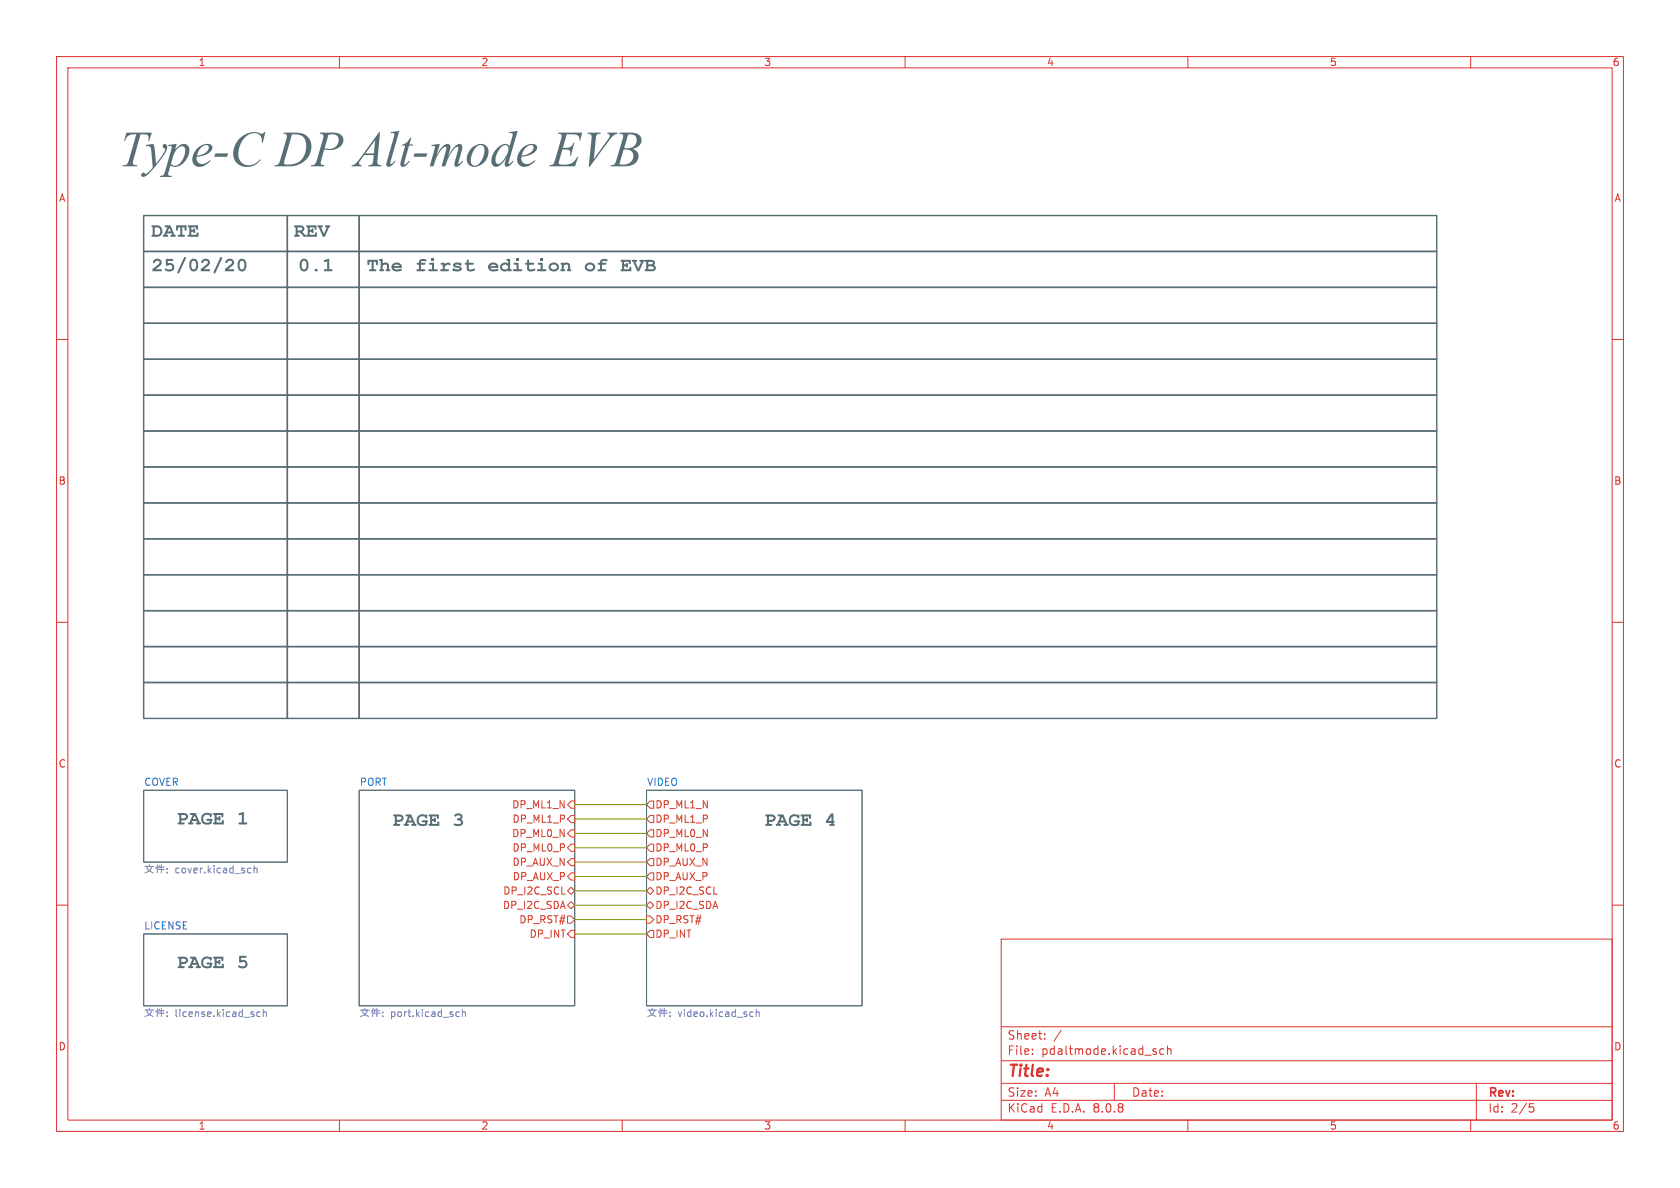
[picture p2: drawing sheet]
<svg xmlns="http://www.w3.org/2000/svg" width="297mm" height="210mm" viewBox="0 0 297 210" stroke-linecap="round" stroke-linejoin="round" font-family="sans-serif">
<g fill="none" stroke="#dc322f" stroke-width=".18">
<path d="M10 10h277v190h-277zM12 12h273v186h-273zM60 10v2M110 10v2M160 10v2M210 10v2M260 10v2M10 60h2M285 60h2M10 110h2M285 110h2M10 160h2"/>
<path d="M177 166h108v32h-108zM285 160h2M60 198v2M110 198v2M160 198v2M177 194.5h108M177 191.5h108M177 187.5h108M177 181.5h108M182.5 186.3v.1M182.5 185.5v.1M184.7 183.6v.1"/>
<path d="M184.7 182.8v.1M187.6 182.1l-1.3 2M197 191.5v3M204.2 185.9l.3 .2-.3 .3M204.2 185.4l.2 .1M205.7 185.5l-.4-.1-.3 .3v.4l.2 .2h.5M206.4 185.5l.2-.1 .4 .1v.9M206.4 184.9v1.5M210 198v2M260 198v2M261 191.5v6.5M270.4 195.1h.7"/>
<path d="M270.5 195.7h.4l.3 .3-.2 .5-.5 .1"/>
</g>
<path d="M25.4 139.7h25.4v12.7h-25.4zM63.5 139.7h38.1v38.1h-38.1zM114.3 139.7h38.1v38.1h-38.1zM25.4 165.1h25.4v12.7h-25.4z" fill="none" stroke="#586e75" stroke-width=".18"/>
<g fill="none" stroke="#6c71c4" stroke-width=".18">
<path d="M25.6 153.2h1.6M25.9 153.2l.2 .4 1 .7M26.4 152.9v.3M26.9 153.2l-.6 .8-.7 .3M27.8 153.2v1.1M27.9 152.9l-.4 .6M28 153.7h1.1M28.2 153.3h.8M28.2 153l-.2 .5M28.5 152.9v1.4M29.6 154.2v.1M29.6 153.5v.1"/>
<path d="M44 153.5h.4M44.4 154.2l-.4 .1M44.9 153.6l.2-.1h.3l.1 .8M44.9 153v1.3M25.6 178.6h1.6M25.9 178.6l.2 .4 1 .7M26.4 178.3v.3M26.9 178.6l-.6 .8-.7 .3M27.8 178.6v1.1M27.9 178.3l-.4 .6M28 179.1h1.1M28.2 178.7h.8"/>
<path d="M28.2 178.4l-.2 .5M28.5 178.3v1.4M29.6 178.9v.1M29.6 179.6v.1M46 178.9h-.4l-.2 .2 .1 .5h.5M46.5 179l.2-.1h.3l.1 .8M46.5 178.4v1.3M63.7 178.6h1.6M64 178.6l.2 .4 1 .7M64.5 178.3v.3M65 178.6l-.6 .8-.7 .3M65.9 178.6v1.1"/>
<path d="M66 178.3l-.4 .6M66.1 179.1h1.1M66.3 178.7h.8M66.3 178.4l-.2 .5M66.6 178.3v1.4M67.7 179.6v.1M67.7 178.9v.1M80.8 178.9h.4M81.2 179.6l-.4 .1M81.7 179l.2-.1h.3l.1 .8M81.7 178.4v1.3M114.5 178.6h1.6"/>
<path d="M114.8 178.6l.2 .4 1 .7M115.3 178.3v.3M115.8 178.6l-.6 .8-.7 .3M116.7 178.6v1.1M116.8 178.3l-.4 .6M116.9 179.1h1.1M117.1 178.7h.8M117.1 178.4l-.2 .5M117.4 178.3v1.4M118.5 179.6v.1M118.5 178.9v.1M132.8 178.9h.3"/>
<path d="M133.1 179.6l-.3 .1M133.7 179l.2-.1h.3v.8M133.7 178.4v1.3"/>
</g>
<g fill="none" stroke="#cb4b16" stroke-width=".18">
<path d="M100.3 144.8l.7-.7h.6v1.3h-.6zM100.3 147.3l.7-.6h.6v1.3h-.6zM100.3 152.4l.7-.6h.6v1.2h-.6zM100.3 157.5l.7-.7 .6 .7-.6 .6zM101 141.6h.6v1.3h-.6l-.7-.7zM101 149.2h.6v1.3h-.6l-.7-.6zM101 154.3h.6v1.3h-.6l-.7-.7zM114.3 157.5l.6-.7 .7 .7-.7 .6zM114.9 146.7h.7v1.3h-.7l-.6-.7zM114.9 149.2h.7v1.3h-.7l-.6-.6zM114.9 144.1h.7v1.3h-.7l-.6-.6zM114.9 151.8h.7v1.2h-.7l-.6-.6z"/>
<path d="M114.9 154.3h.7v1.3h-.7l-.6-.7zM114.9 141.6h.7v1.3h-.7l-.6-.7zM100.3 161.9h.7l.6 .7-.6 .6h-.7zM100.3 160l.7-.6 .6 .6-.6 .7zM101 164.5h.6v1.2h-.6l-.7-.6zM114.3 161.9h.6l.7 .7-.7 .6h-.6zM114.3 160l.6-.6 .7 .6-.7 .7zM114.9 164.5h.7v1.2h-.7l-.6-.6z"/>
</g>
<g fill="#586e75">
<path d="M80.2 46.6l.4-.2 .6 .1a.25 .25 0 0 1 .3 0 .25 .25 0 0 1-.1 .4 .25 .25 0 0 1-.3-.1l-.7 .1 .5 .1a.5 .5 0 0 1 .6 .2 .5 .5 0 0 1-.1 .7h-1a.28 .28 0 0 1-.4-.1 .28 .28 0 0 1 .3-.4l.4 .2h.5a.51 .51 0 0 0-.7-.3 .41 .41 0 0 1-.3-.2 .41 .41 0 0 1 0-.5z"/>
<path d="M82.6 45.9h.2l.1 .5 .8 .1 .1 .1-.2 .2h-.7v.6a.67 .67 0 0 0 .9 .1h.1a.34 .34 0 0 1 0 .4 .34 .34 0 0 1-.4 .1h-.1a.66 .66 0 0 1-.9-.5v-.7h-.2l-.2-.2 .1-.1 .3-.1z"/>
<path d="M97.2 46.7a.86 .86 0 0 1 1.3-.1 .86 .86 0 0 1-.1 1.3 .94 .94 0 0 1-1.4-.7h.3a.54 .54 0 0 0 .7 .4 .54 .54 0 0 0 .4-.6 .6 .6 0 0 0-.6-.2 .6 .6 0 0 0-.5 .4h-.3z"/>
<path d="M99.1 46.5l.6-.1v.2l.4-.2a.57 .57 0 0 1 .7 .6v.6l.2 .2-.2 .2-.5-.1-.1-.1 .2-.2v-.6a.43 .43 0 0 0-.4-.2 .43 .43 0 0 0-.3 .2v.6l.2 .1v.2h-.8v-.2l.2-.1v-.8h-.2z"/>
<path d="M42.3 45.9a.78 .78 0 0 1 .9-.1 .78 .78 0 0 1 .4 .9v.3a.79 .79 0 0 1-.8 1 .79 .79 0 0 1-.8-1v-.3h.4v.3a.45 .45 0 0 0 .4 .6 .45 .45 0 0 0 .4-.6v-.3a.45 .45 0 0 0-.4-.6 .45 .45 0 0 0-.4 .6h-.4z"/>
<path d="M57.3 46l.9-.3v1.9h.5v.3h-1.4v-.3h.5v-1.4l-.4 .1z"/>
</g>
<g fill="none" stroke="#586e75" stroke-width=".25">
<path d="M25.4 38.1h25.4v6.4h-25.4zM50.8 38.1h12.7v6.4h-12.7zM63.5 38.1h190.5v6.4h-190.5zM25.4 50.8h25.4v6.4h-25.4zM25.4 44.5h25.4v6.3h-25.4zM25.4 57.2h25.4v6.3h-25.4zM50.8 44.5h12.7v6.3h-12.7zM50.8 50.8h12.7v6.4h-12.7zM50.8 57.2h12.7v6.3h-12.7zM63.5 50.8h190.5v6.4h-190.5zM63.5 57.2h190.5v6.3h-190.5zM63.5 44.5h190.5v6.3h-190.5z"/>
<path d="M25.4 69.9h25.4v6.3h-25.4zM25.4 76.2h25.4v6.4h-25.4zM25.4 63.5h25.4v6.4h-25.4zM50.8 76.2h12.7v6.4h-12.7zM50.8 69.9h12.7v6.3h-12.7zM50.8 63.5h12.7v6.4h-12.7zM63.5 76.2h190.5v6.4h-190.5zM63.5 69.9h190.5v6.3h-190.5zM63.5 63.5h190.5v6.4h-190.5zM25.4 88.9h25.4v6.4h-25.4zM25.4 82.6h25.4v6.3h-25.4zM25.4 95.3h25.4v6.3h-25.4z"/>
<path d="M50.8 88.9h12.7v6.4h-12.7zM50.8 95.3h12.7v6.3h-12.7zM50.8 82.6h12.7v6.3h-12.7zM63.5 82.6h190.5v6.3h-190.5zM63.5 88.9h190.5v6.4h-190.5zM63.5 95.3h190.5v6.3h-190.5zM25.4 114.3h25.4v6.4h-25.4zM25.4 108h25.4v6.3h-25.4zM25.4 101.6h25.4v6.4h-25.4zM50.8 114.3h12.7v6.4h-12.7zM50.8 108h12.7v6.3h-12.7zM50.8 101.6h12.7v6.4h-12.7z"/>
<path d="M63.5 114.3h190.5v6.4h-190.5zM63.5 108h190.5v6.3h-190.5zM63.5 101.6h190.5v6.4h-190.5zM25.4 120.7h25.4v6.3h-25.4zM50.8 120.7h12.7v6.3h-12.7zM63.5 120.7h190.5v6.3h-190.5z"/>
</g>
<path d="M101.6 157.5h12.7M101.6 147.3h12.7M101.6 149.9h12.7M101.6 144.8h12.7M101.6 152.4h12.7M101.6 142.2h12.7M101.6 154.9h12.7M101.6 160h12.7M101.6 165.1h12.7M101.6 162.6h12.7" fill="none" stroke="#859900" stroke-width=".18"/>
<text font-size="8.8" fill="#586e75" x="21" y="31.7">Type-CDPAlt-modeEVB</text>
<g font-size="3.5" fill="#586e75">
<text x="26.7" y="42.8">DATE</text>
<text x="51.9" y="42.8">REV</text>
<text x="26.8" y="48.9">25/02/20</text>
<text x="52.7" y="48.9">0.1</text>
<text x="64.8" y="48.9">The first</text>
<text x="86.2" y="48.9">edition</text>
<text x="103.2" y="48.9">of</text>
<text x="109.6" y="48.9">EVB</text>
<text x="31.2" y="146.7">PAGE 1</text>
<text x="69.3" y="147">PAGE 3</text>
<text x="135.1" y="147">PAGE 4</text>
<text x="31.2" y="172.1">PAGE 5</text>
</g>
<text font-size="2.8" fill="#dc322f" x="178" y="190.9">Title:</text>
<g font-size="2.1" fill="#dc322f">
<text x="178" y="184">Sheet:</text>
<text x="178" y="186.7">File:</text>
<text x="184.1" y="186.7">pdaltmode.kicad_sch</text>
<text x="178" y="196.9">KiCad</text>
<text x="178" y="194.1">Size:</text>
<text x="184.7" y="194.1">A4</text>
<text x="185.7" y="196.9">E.D.A.</text>
<text x="193.3" y="196.9">8.0.8</text>
<text x="200" y="194.1">Date:</text>
<text x="263" y="194.3">Rev:</text>
<text x="263" y="196.9">Id:</text>
<text x="267.1" y="196.9">2/5</text>
</g>
<g font-size="1.8" fill="#dc322f">
<text x="35" y="11.9">1</text>
<text x="85" y="11.9">2</text>
<text x="135" y="11.9">3</text>
<text x="185" y="11.9">4</text>
<text x="235" y="11.9">5</text>
<text x="285" y="11.9">6</text>
<text x="10.3" y="35.9">A</text>
<text x="285.3" y="35.9">A</text>
<text x="10.3" y="85.9">B</text>
<text x="285.3" y="85.9">B</text>
<text x="10.3" y="135.9">C</text>
<text x="285.3" y="135.9">C</text>
<text x="10.3" y="185.9">D</text>
<text x="285.3" y="185.9">D</text>
<text x="35" y="199.9">1</text>
<text x="85" y="199.9">2</text>
<text x="135" y="199.9">3</text>
<text x="185" y="199.9">4</text>
<text x="235" y="199.9">5</text>
<text x="285" y="199.9">6</text>
</g>
<g font-size="1.8" fill="#268bd2">
<text x="25.4" y="139">COVER</text>
<text x="63.5" y="139">PORT</text>
<text x="114.3" y="139">VIDEO</text>
<text x="25.4" y="164.4">LICENSE</text>
</g>
<g font-size="1.8" fill="#cb4b16">
<text x="90.4" y="143.1">DP_ML1_N</text>
<text x="115.8" y="143.1">DP_ML1_N</text>
<text x="90.4" y="148.2">DP_ML0_N</text>
<text x="90.5" y="145.6">DP_ML1_P</text>
<text x="115.8" y="148.2">DP_ML0_N</text>
<text x="115.8" y="145.6">DP_ML1_P</text>
<text x="90.5" y="153.3">DP_AUX_N</text>
<text x="90.5" y="150.7">DP_ML0_P</text>
<text x="90.6" y="155.8">DP_AUX_P</text>
<text x="115.8" y="150.7">DP_ML0_P</text>
<text x="115.8" y="153.3">DP_AUX_N</text>
<text x="115.8" y="155.8">DP_AUX_P</text>
<text x="88.8" y="160.9">DP_I2C_SDA</text>
<text x="88.9" y="158.3">DP_I2C_SCL</text>
<text x="115.8" y="160.9">DP_I2C_SDA</text>
<text x="115.8" y="158.3">DP_I2C_SCL</text>
<text x="91.7" y="163.4">DP_RST#</text>
<text x="93.5" y="166">DP_INT</text>
<text x="115.8" y="163.4">DP_RST#</text>
<text x="115.8" y="166">DP_INT</text>
</g>
<g font-size="1.8" fill="#6c71c4">
<text x="30.9" y="154.7">cover.kicad_sch</text>
<text x="30.9" y="180.1">license.kicad_sch</text>
<text x="69" y="180.1">port.kicad_sch</text>
<text x="119.8" y="180.1">video.kicad_sch</text>
</g>
</svg>
